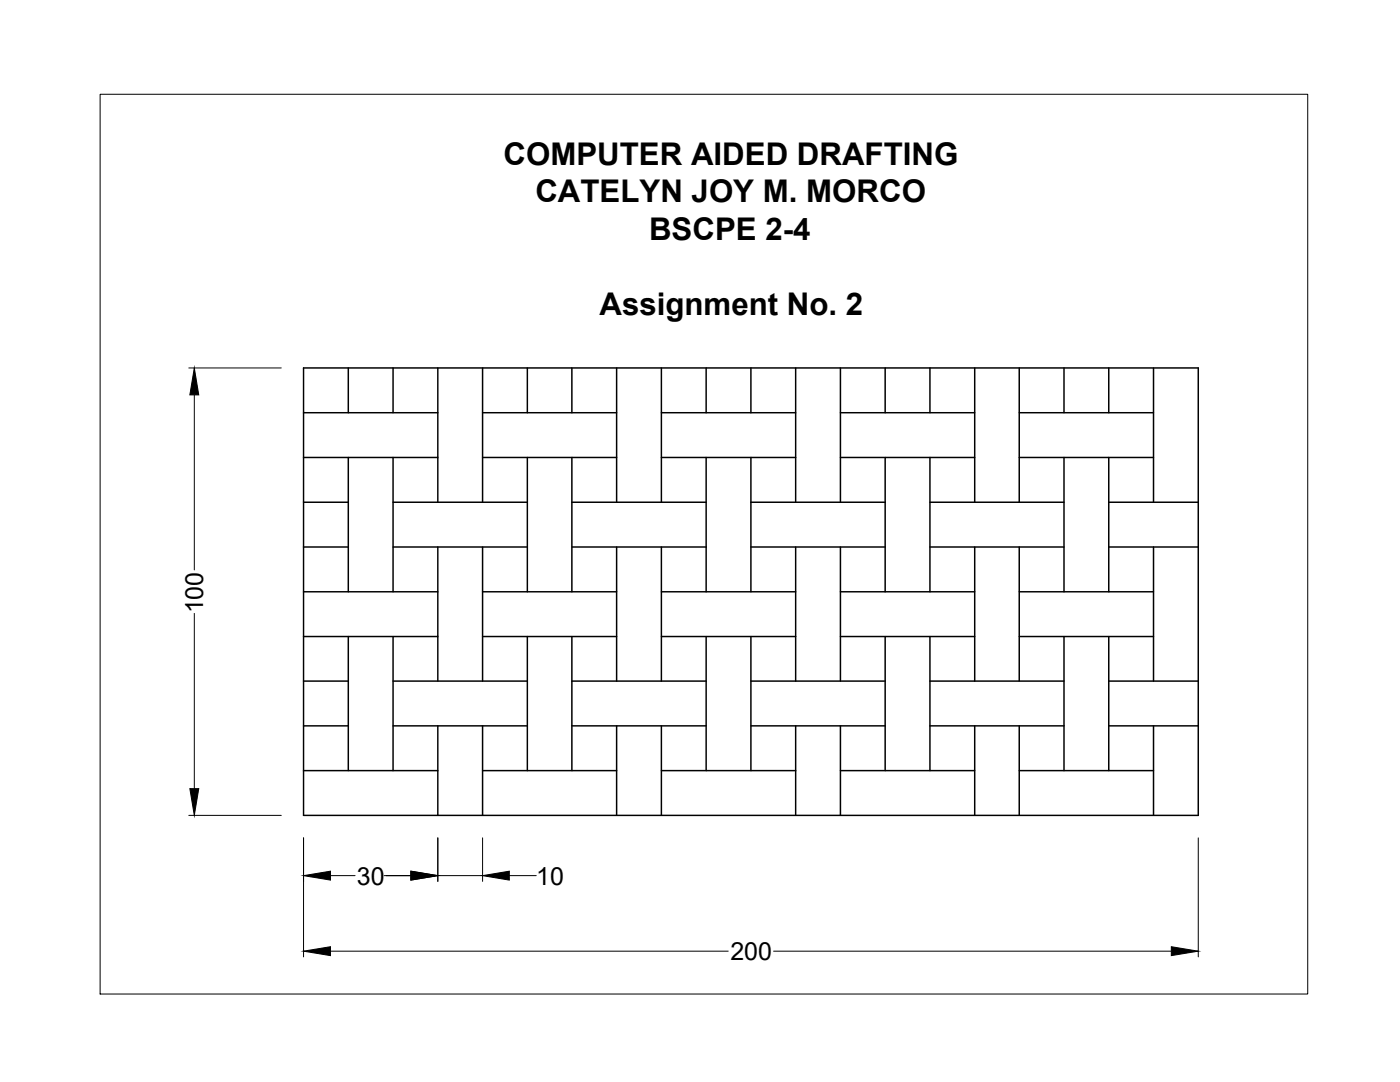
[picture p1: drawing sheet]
<svg xmlns="http://www.w3.org/2000/svg" width="279mm" height="216mm" viewBox="0 0 279 216" stroke-linecap="round" stroke-linejoin="round" font-family="sans-serif">
<!-- layer: 0 -->
<g fill="none" stroke="#000" stroke-width=".3">
<path d="M60.6 73.4h178.5v89.3h-178.5zM69.5 73.4v9M78.4 73.4v9M87.4 73.4v26.8M96.3 73.4v26.8M105.2 73.4v9M114.1 73.4v9M123.1 73.4v26.8M132 73.4v26.8M140.9 73.4v9M149.9 73.4v9M158.8 73.4v26.8"/>
<path d="M167.7 73.4v26.8M176.7 73.4v9M185.6 73.4v9M194.5 73.4v26.8M203.4 73.4v26.8M212.3 73.4v9M221.3 73.4v9M230.2 73.4v26.8M60.6 82.4h26.8M60.6 91.3h26.8M69.5 91.3v26.8M78.4 91.3v26.8"/>
<path d="M96.3 82.4h26.8M96.3 91.3h26.8M105.2 91.3v26.8M114.1 91.3v26.8M132 82.4h26.8M132 91.3h26.8M140.9 91.3v26.8M149.9 91.3v26.8M167.7 82.4h26.8M167.7 91.3h26.8M176.7 91.3v26.8M185.6 91.3v26.8"/>
<path d="M203.4 82.4h26.8M203.4 91.3h26.8M212.3 91.3v26.8M221.3 91.3v26.8M60.6 100.2h8.9M60.6 109.1h8.9M60.6 118.1h26.8M78.4 100.2h26.8M78.4 109.1h26.8M87.4 109.1v26.8M96.3 118.1h26.8M96.3 109.1v26.8"/>
<path d="M114.1 100.2h26.8M114.1 109.1h26.8M123.1 109.1v26.8M132 118.1h26.8M132 109.1v26.8M149.9 100.2h26.8M149.9 109.1h26.8M158.8 109.1v26.8M167.7 118.1h26.8M167.7 109.1v26.8M185.6 100.2h26.7M185.6 109.1h26.7"/>
<path d="M194.5 109.1v26.8M203.4 118.1h26.8M203.4 109.1v26.8M221.3 100.2h17.8M221.3 109.1h17.8M230.2 109.1v26.8M60.6 127h26.8M60.6 135.9h8.9M69.5 127v26.8M78.4 135.9h26.8M78.4 127v26.8M96.3 127h26.8"/>
<path d="M105.2 127v26.8M114.1 135.9h26.8M114.1 127v26.8M132 127h26.8M140.9 127v26.8M149.9 135.9h26.8M149.9 127v26.8M167.7 127h26.8M176.7 127v26.8M185.6 135.9h26.7M185.6 127v26.8M203.4 127h26.8"/>
<path d="M212.3 127v26.8M221.3 135.9h17.8M221.3 127v26.8M60.6 144.8h8.9M60.6 153.8h26.8M78.4 144.8h26.8M87.4 144.8v17.9M96.3 153.8h26.8M96.3 144.8v17.9M114.1 144.8h26.8M123.1 144.8v17.9M132 153.8h26.8"/>
<path d="M132 144.8v17.9M149.9 144.8h26.8M158.8 144.8v17.9M167.7 153.8h26.8M167.7 144.8v17.9M185.6 144.8h26.7M194.5 144.8v17.9M203.4 153.8h26.8M203.4 144.8v17.9M221.3 144.8h17.8M230.2 144.8v17.9"/>
</g>
<g fill="none" stroke="#000" stroke-width=".2">
<path d="M20 18.8h241v179.5h-241zM37.7 73.4h18.4M38.8 78.8v34.9M38.8 122.4v35M37.7 162.7h18.4M60.6 167.2v23.7M66 174.7h4.9M76.7 174.7h5.3M87.4 167.2v8.7M87.4 174.7h8.9M96.3 167.2v8.7M101.6 174.7h5.4"/>
<path d="M239.1 167.2v23.7M66 189.8h79.3M154.4 189.8h79.4"/>
</g>
<path d="M38.8 73.4l.9 5.4h-1.8zM37.9 157.4h1.8l-.9 5.3zM60.6 174.7l5.4-.9v1.8zM82 173.8l5.4 .9-5.4 .9zM96.3 174.7l5.3-.9v1.8zM60.6 189.8l5.4-.9v1.8zM233.8 188.9l5.3 .9-5.3 .9z" fill="#000" stroke="#000" stroke-width=".2"/>
<g font-size="6.2">
<text x="100.5" y="32.9">COMPUTER AIDED DRAFTING</text>
<text x="106.8" y="40.4">CATELYN JOY M. MORCO</text>
<text x="129.5" y="47.9">BSCPE 2-4</text>
<text x="119.6" y="62.8">Assignment No. 2</text>
</g>
<g font-size="5">
<text x="40.6" y="122.4" transform="rotate(-90 40.6 122.4)">100</text>
<text x="71.2" y="176.5">30</text>
<text x="107" y="176.5">10</text>
<text x="145.8" y="191.6">200</text>
</g>
</svg>
